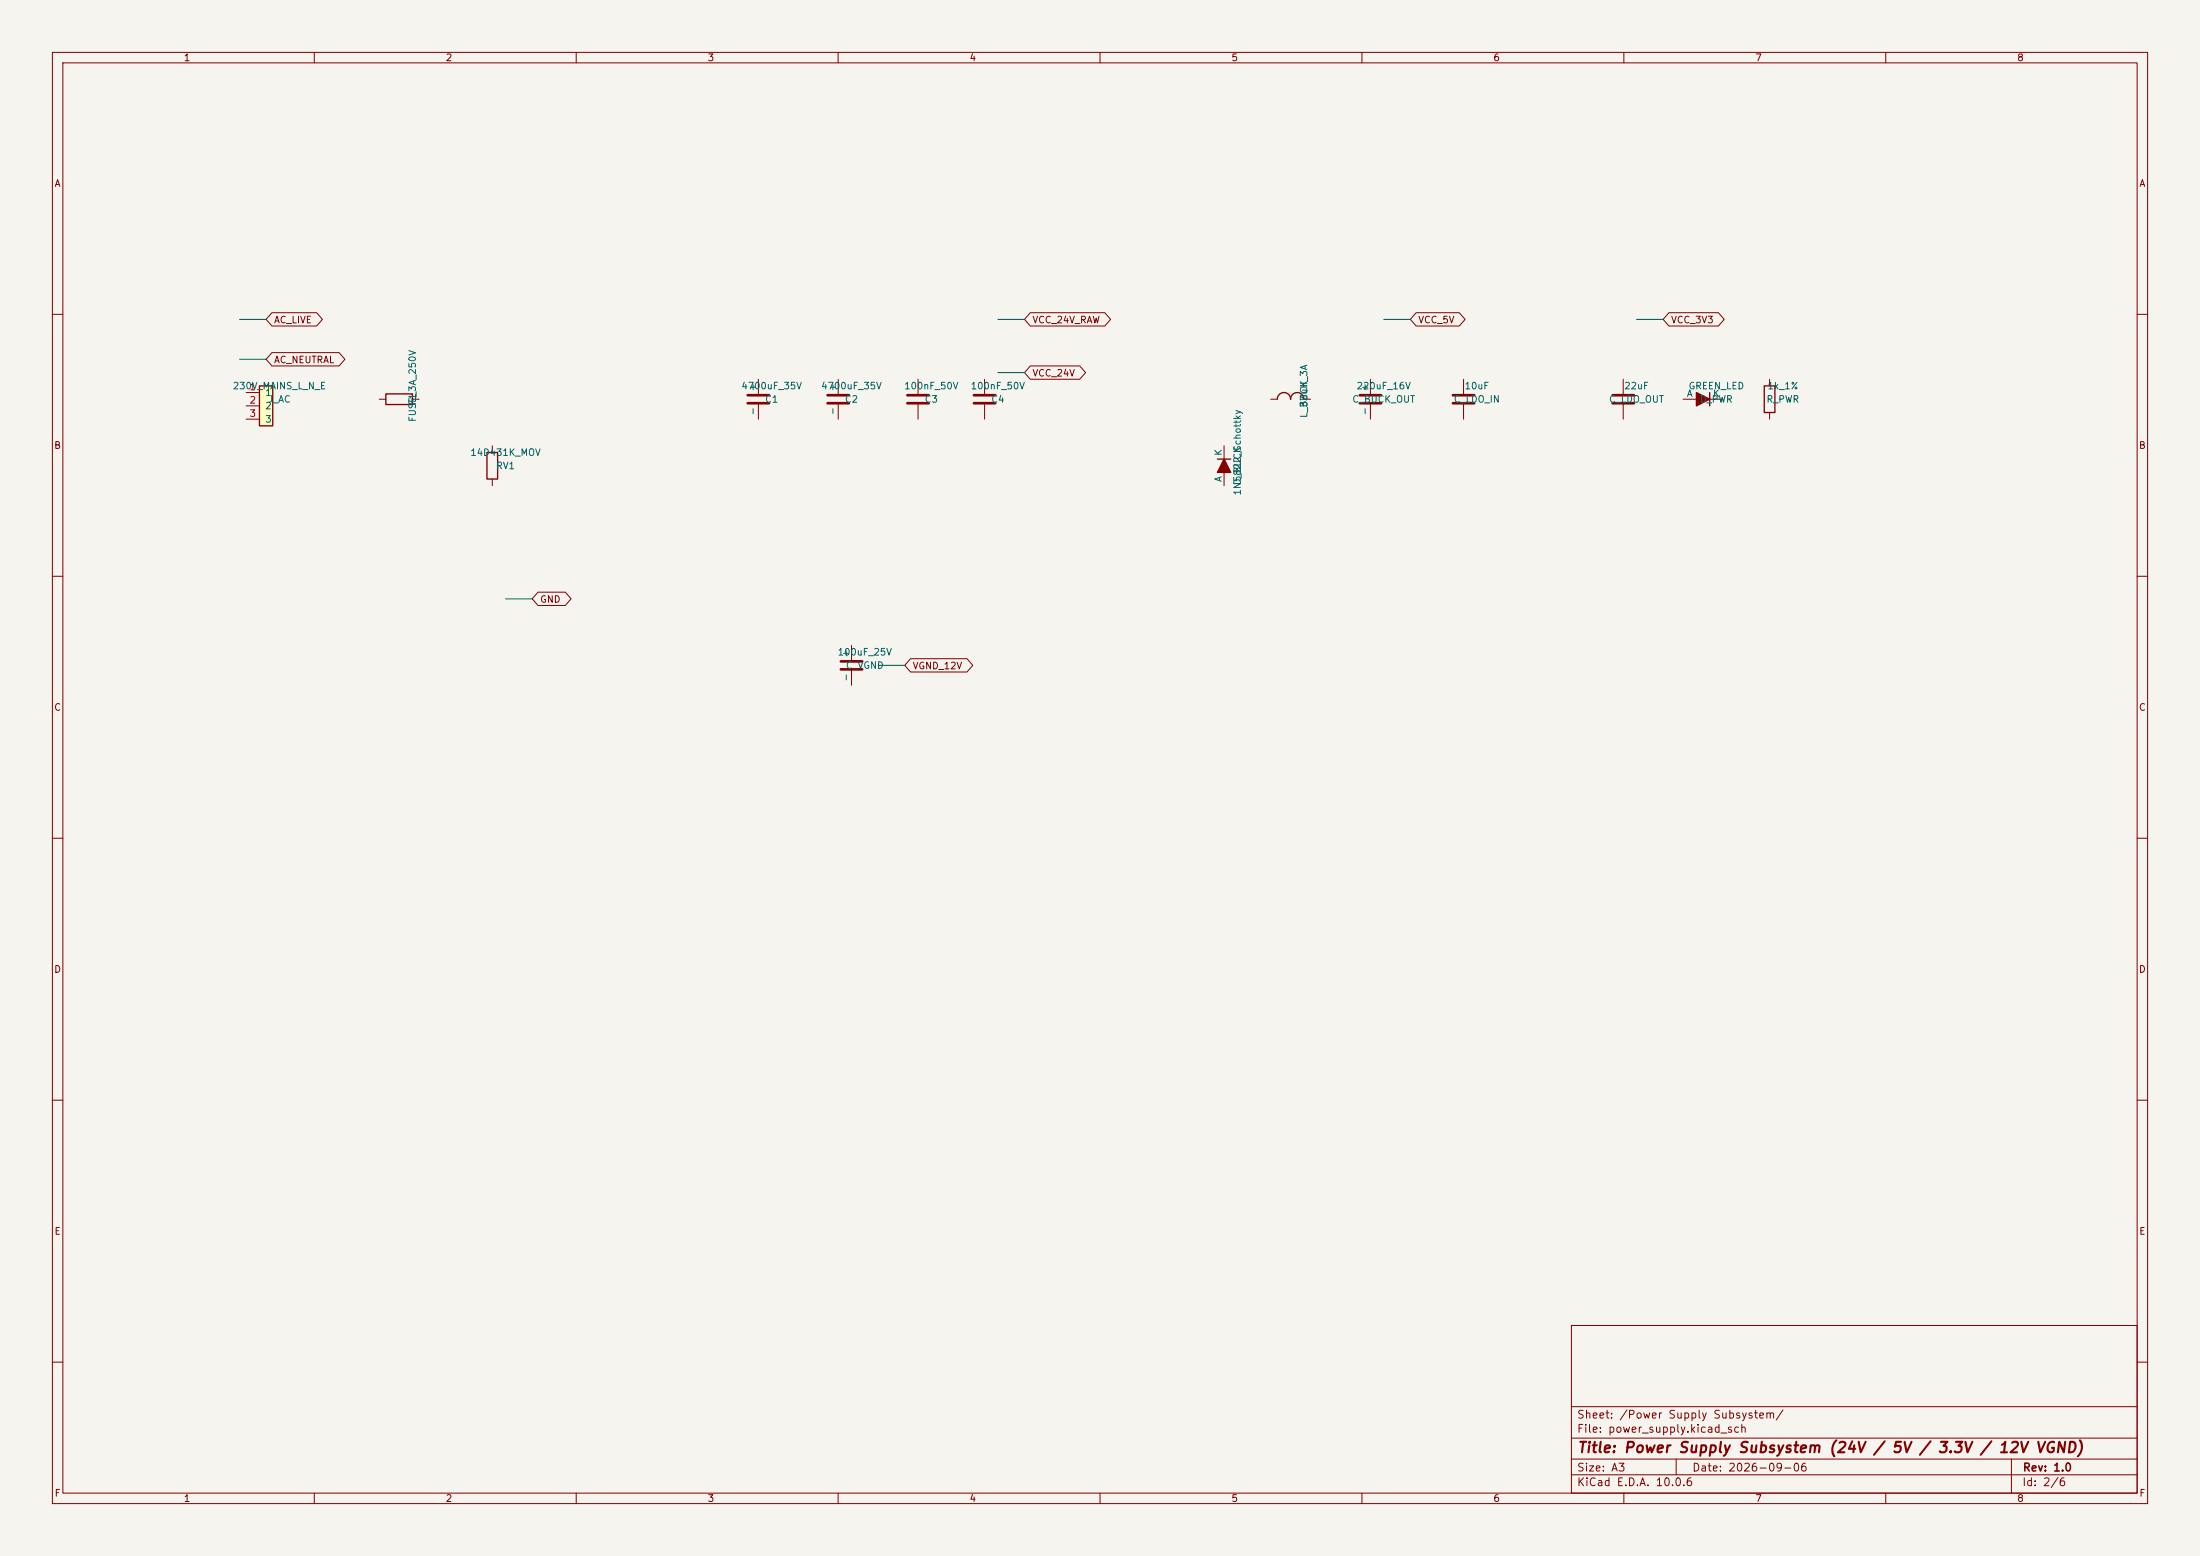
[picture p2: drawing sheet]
<svg xmlns="http://www.w3.org/2000/svg" width="420mm" height="297mm" viewBox="0 0 420 297" stroke-linecap="round" stroke-linejoin="round" font-family="sans-serif">
<path d="M0 0h420v297h-420z" fill="#f5f4ef" stroke="#f5f4ef" stroke-width=".19"/>
<g fill="none" stroke="#840000" stroke-width=".19">
<path d="M10 10h400v277h-400zM12 12h396v273h-396zM60 10v2M110 10v2M160 10v2M210 10v2M260 10v2M310 10v2M360 10v2M10 60h2M72.4 76.2h1.3M78.7 76.2h1.3"/>
<path d="M144.8 72.4v3M144.8 77v3M160 72.4v3M160 77v3M175.3 72.4v3M175.3 77v3M188 72.4v3M188 77v3M242.6 76.2h1.2M248.9 76.2h1.3M261.6 72.4v3M261.6 77v3"/>
<path d="M279.4 72.4v3M279.4 77v3M309.9 72.4v3M309.9 77v3M321.3 76.2h2.5M326.4 76.2h2.5M337.8 72.4v1.3M337.8 78.7v1.3M408 60h2M233.7 85.1v2.5M233.7 90.2v2.5M10 110h2"/>
<path d="M408 110h2M162.6 123.2v3M162.6 127.8v3M10 160h2M408 160h2M10 210h2M408 210h2M300 253h108v32h-108zM10 260h2M300 278.5h108M300 274.5h108M300 268.5h108"/>
<path d="M320 278.5v3M384 278.5v6.5M408 260h2M60 285v2M110 285v2M160 285v2M210 285v2M260 285v2M300 281.5h108M310 285v2M360 285v2"/>
</g>
<g fill="none" stroke="#840000" stroke-width=".51">
<path d="M142.7 75.4h4.1M142.7 77h4.1M158 75.4h4.1M158 77h4.1M173.2 75.4h4.1M173.2 77h4.1M185.9 75.4h4.1M185.9 77h4.1M259.6 75.4h4.1M259.6 77h4.1M277.4 75.4h4M277.4 77h4"/>
<path d="M307.8 75.4h4.1M307.8 77h4.1M160.5 126.2h4.1M160.5 127.8h4.1"/>
</g>
<path d="M73.7 75.2h5v2h-5zM243.8 76.2a1.27 1.27 0 0 1 1.3-1.3 1.27 1.27 0 0 1 1.3 1.3 1.27 1.27 0 0 1 1.2-1.3 1.27 1.27 0 0 1 1.3 1.3M326.4 74.9v2.6M336.8 73.7h2v5h-2zM232.4 87.6h2.5" fill="none" stroke="#840000" stroke-width=".25"/>
<g fill="#840000" stroke="#840000" stroke-width=".25">
<path d="M323.8 74.9l2.6 1.3-2.6 1.3z"/>
<path d="M233.7 87.6l1.2 2.6h-2.5z"/>
</g>
<path d="M49.5 73.7h2.6v7.6h-2.6z" fill="#ffffc2"/>
<path d="M49.5 73.7h2.6v7.6h-2.6zM93 86.4h2v5h-2z" fill="none" stroke="#840000" stroke-width=".25"/>
<g fill="none" stroke="#840000" stroke-width=".19">
<path d="M51.9 59.7h8.5l1.2 1.3-1.2 1.2h-8.5l-1.1-1.2zM196.7 59.7h14.2l1.1 1.3-1.1 1.2h-14.2l-1.1-1.2zM270.4 59.7h8.2l1.1 1.3-1.1 1.2h-8.2l-1.2-1.2zM318.6 59.7h9.4l1.2 1.3-1.2 1.2h-9.4l-1.1-1.2zM47 74.9h2.5M47 77.5h2.5M51.9 67.3h12.8l1.1 1.3-1.1 1.3h-12.8l-1.1-1.3zM196.7 69.8h9.4l1.1 1.3-1.1 1.3h-9.4l-1.1-1.3zM47 80h2.5M94 85.1v1.3M94 91.4v1.3M102.7 113h5.2l1.1 1.3-1.1 1.3h-5.2l-1.1-1.3z"/>
<path d="M173.8 125.7h10.8l1.1 1.3-1.1 1.3h-10.8l-1.1-1.3z"/>
</g>
<path d="M45.7 61h5.1M45.7 68.6h5.1M190.5 61h5.1M190.5 71.1h5.1M264.2 61h5M312.4 61h5.1M96.5 114.3h5.1M167.6 127h5.1" fill="none" stroke="#009600" stroke-width=".19"/>
<text font-size="2" fill="#840000" x="301" y="277.8">Title: Power Supply Subsystem (24V / 5V / 3.3V / 12V VGND)</text>
<g font-size="1.5" fill="#840000">
<text x="300.9" y="273.8">File: power_supply.kicad_sch</text>
<text x="300.9" y="271.1">Sheet: /Power Supply Subsystem/</text>
<text x="300.9" y="281.2">Size: A3</text>
<text x="322.9" y="281.2">Date: 2026-09-06</text>
<text x="386" y="281.2">Rev: 1.0</text>
<text x="300.9" y="284">KiCad E.D.A. 10.0.6</text>
<text x="385.9" y="284">Id: 2/6</text>
</g>
<g font-size="1.3" fill="#840000">
<text x="35" y="12">1</text>
<text x="85" y="12">2</text>
<text x="135" y="12">3</text>
<text x="185" y="12">4</text>
<text x="235" y="12">5</text>
<text x="285" y="12">6</text>
<text x="335" y="12">7</text>
<text x="385" y="12">8</text>
<text x="10.3" y="36">A</text>
<text x="408.3" y="36">A</text>
<text x="52.2" y="62">AC_LIVE</text>
<text x="197" y="62">VCC_24V_RAW</text>
<text x="270.6" y="62">VCC_5V</text>
<text x="318.9" y="62">VCC_3V3</text>
<text x="52.2" y="69.6">AC_NEUTRAL</text>
<text x="197" y="72.2">VCC_24V</text>
<text x="10.2" y="86">B</text>
<text x="408.2" y="86">B</text>
<text x="103" y="115.4">GND</text>
<text x="174.1" y="128.1">VGND_12V</text>
<text x="10.2" y="136">C</text>
<text x="408.2" y="136">C</text>
<text x="10.2" y="186">D</text>
<text x="408.2" y="186">D</text>
<text x="10.3" y="236">E</text>
<text x="408.3" y="236">E</text>
<text x="10.3" y="286">F</text>
<text x="35" y="287">1</text>
<text x="85" y="287">2</text>
<text x="135" y="287">3</text>
<text x="185" y="287">4</text>
<text x="235" y="287">5</text>
<text x="285" y="287">6</text>
<text x="335" y="287">7</text>
<text x="385" y="287">8</text>
<text x="408.3" y="286">F</text>
</g>
<g font-size="1.3" fill="#006464">
<text x="44.3" y="74.6">230V_MAINS_L_N_E</text>
<text x="50.5" y="75.9">1</text>
<text x="51.1" y="77.2">J_AC</text>
<text x="79.7" y="77.5" transform="rotate(-90 79.7 77.5)">F1</text>
<text x="141.4" y="74.6">4700uF_35V</text>
<text x="144.6" y="74.8" transform="rotate(-90 144.6 74.8)">+</text>
<text x="146" y="77.2">C1</text>
<text x="156.7" y="74.6">4700uF_35V</text>
<text x="159.9" y="74.8" transform="rotate(-90 159.9 74.8)">+</text>
<text x="161.2" y="77.2">C2</text>
<text x="172.5" y="74.6">100nF_50V</text>
<text x="176.4" y="77.2">C3</text>
<text x="185.2" y="74.6">100nF_50V</text>
<text x="189.1" y="77.2">C4</text>
<text x="249.9" y="77.9" transform="rotate(-90 249.9 77.9)">33uH_3A</text>
<text x="258" y="77.2">C_BUCK_OUT</text>
<text x="258.9" y="74.6">220uF_16V</text>
<text x="261.5" y="74.8" transform="rotate(-90 261.5 74.8)">+</text>
<text x="277.4" y="77.2">C_LDO_IN</text>
<text x="279.5" y="74.6">10uF</text>
<text x="307.1" y="77.2">C_LDO_OUT</text>
<text x="310" y="74.6">22uF</text>
<text x="321.9" y="76.1">A</text>
<text x="322.2" y="74.6">GREEN_LED</text>
<text x="324.4" y="77.2">D_PWR</text>
<text x="326.9" y="76.1">K</text>
<text x="337.1" y="77.2">R_PWR</text>
<text x="337.3" y="74.6">1k_1%</text>
<text x="50.5" y="78.4">2</text>
<text x="50.5" y="81">3</text>
<text x="79.7" y="80.7" transform="rotate(-90 79.7 80.7)">FUSE_3A_250V</text>
<text x="144.6" y="79.4" transform="rotate(-90 144.6 79.4)">-</text>
<text x="159.9" y="79.4" transform="rotate(-90 159.9 79.4)">-</text>
<text x="249.9" y="79.9" transform="rotate(-90 249.9 79.9)">L_BUCK</text>
<text x="261.5" y="79.4" transform="rotate(-90 261.5 79.4)">-</text>
<text x="89.7" y="87.3">14D431K_MOV</text>
<text x="94.6" y="89.9">RV1</text>
<text x="233.5" y="87.1" transform="rotate(-90 233.5 87.1)">K</text>
<text x="233.5" y="92.1" transform="rotate(-90 233.5 92.1)">A</text>
<text x="237.2" y="94.7" transform="rotate(-90 237.2 94.7)">1N5822_Schottky</text>
<text x="237.2" y="92.7" transform="rotate(-90 237.2 92.7)">D_BUCK</text>
<text x="159.8" y="125.4">100uF_25V</text>
<text x="162.4" y="125.6" transform="rotate(-90 162.4 125.6)">+</text>
<text x="161.4" y="128">C_VGND</text>
<text x="162.4" y="130.2" transform="rotate(-90 162.4 130.2)">-</text>
</g>
<g font-size="1.3" fill="#a90000">
<text x="47.5" y="74.8">1</text>
<text x="47.5" y="77.3">2</text>
<text x="47.5" y="79.9">3</text>
</g>
</svg>
